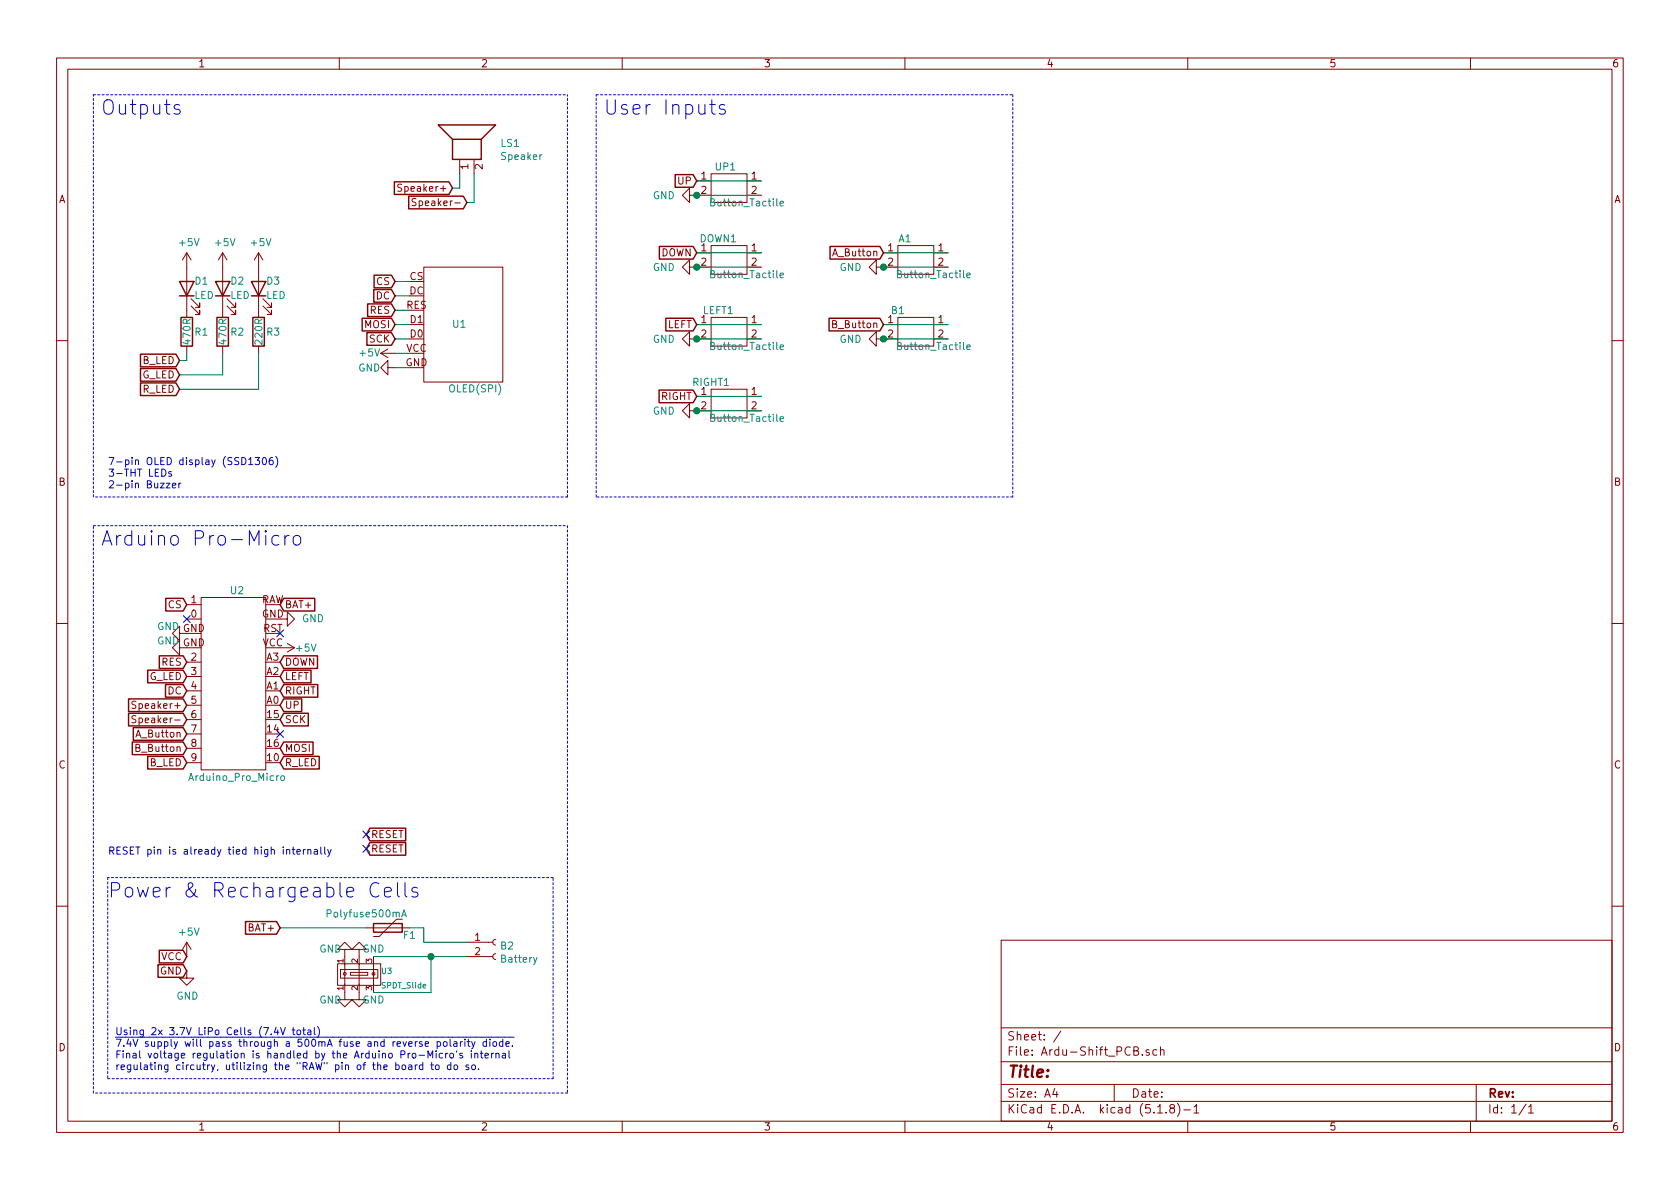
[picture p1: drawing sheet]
EESchema Schematic File Version 4
EELAYER 30 0
EELAYER END
$Descr A4 11693 8268
encoding utf-8
Sheet 1 1
Title ""
Date ""
Rev ""
Comp ""
Comment1 ""
Comment2 ""
Comment3 ""
Comment4 ""
$EndDescr
$Comp
L Device:Speaker LS1
U 1 1
P 3200 1000
F 0 "LS1" V 3209 720 50  0000 R CNN
F 1 "Speaker" V 3118 720 50  0000 R CNN
F 2 "Buzzer_Beeper:Buzzer_12x9.5RM7.6" H 3200 800 50  0001 C CNN
F 3 "~" H 3190 950 50  0001 C CNN
	1    3200 1000
	0    -1   -1   0   
$EndComp
$Comp
L Device:LED D1
U 1 1
P 1300 2000
F 0 "D1" V 1350 1950 50  0000 R CNN
F 1 "LED" V 1250 1950 50  0000 R CNN
F 2 "LED_THT:LED_D1.8mm_W3.3mm_H2.4mm" H 1300 2000 50  0001 C CNN
F 3 "~" H 1300 2000 50  0001 C CNN
	1    1300 2000
	0    -1   -1   0   
$EndComp
$Comp
L Device:LED D2
U 1 1
P 1550 2000
F 0 "D2" V 1600 1950 50  0000 R CNN
F 1 "LED" V 1500 1950 50  0000 R CNN
F 2 "LED_THT:LED_D1.8mm_W3.3mm_H2.4mm" H 1550 2000 50  0001 C CNN
F 3 "~" H 1550 2000 50  0001 C CNN
	1    1550 2000
	0    -1   -1   0   
$EndComp
$Comp
L Device:LED D3
U 1 1
P 1800 2000
F 0 "D3" V 1850 1950 50  0000 R CNN
F 1 "LED" V 1750 1950 50  0000 R CNN
F 2 "LED_THT:LED_D1.8mm_W3.3mm_H2.4mm" H 1800 2000 50  0001 C CNN
F 3 "~" H 1800 2000 50  0001 C CNN
	1    1800 2000
	0    -1   -1   0   
$EndComp
$Comp
L Device:OLED(SPI-7pin) U1
U 1 1
P 3100 2350
F 0 "U1" V 3200 2200 50  0000 L CNN
F 1 "OLED(SPI)" V 2750 1950 50  0000 L CNN
F 2 "Module:OLED(7pin)" H 3150 2900 50  0001 C CNN
F 3 "" H 3150 2900 50  0001 C CNN
	1    3100 2350
	0    -1   -1   0   
$EndComp
NoConn ~ 1300 4300
Text GLabel 3150 1300 0    50   Input ~ 0
Speaker+
Text GLabel 3250 1400 0    50   Input ~ 0
Speaker-
Wire Wire Line
	3300 1200 3300 1400
Wire Wire Line
	3300 1400 3250 1400
Wire Wire Line
	3200 1200 3200 1300
Wire Wire Line
	3200 1300 3150 1300
$Comp
L power:+5V #PWR0101
U 1 1
P 1300 1850
F 0 "#PWR0101" H 1300 1700 50  0001 C CNN
F 1 "+5V" H 1315 2023 50  0000 C CNN
F 2 "" H 1300 1850 50  0001 C CNN
F 3 "" H 1300 1850 50  0001 C CNN
	1    1300 1850
	1    0    0    -1  
$EndComp
$Comp
L power:+5V #PWR0102
U 1 1
P 1550 1850
F 0 "#PWR0102" H 1550 1700 50  0001 C CNN
F 1 "+5V" H 1565 2023 50  0000 C CNN
F 2 "" H 1550 1850 50  0001 C CNN
F 3 "" H 1550 1850 50  0001 C CNN
	1    1550 1850
	1    0    0    -1  
$EndComp
$Comp
L power:+5V #PWR0103
U 1 1
P 1800 1850
F 0 "#PWR0103" H 1800 1700 50  0001 C CNN
F 1 "+5V" H 1815 2023 50  0000 C CNN
F 2 "" H 1800 1850 50  0001 C CNN
F 3 "" H 1800 1850 50  0001 C CNN
	1    1800 1850
	1    0    0    -1  
$EndComp
$Comp
L Device:R R1
U 1 1
P 1300 2300
F 0 "R1" H 1350 2300 50  0000 L CNN
F 1 "470R" V 1300 2200 50  0000 L CNN
F 2 "Resistor_THT:R_Axial_DIN0207_L6.3mm_D2.5mm_P7.62mm_Horizontal" V 1230 2300 50  0001 C CNN
F 3 "~" H 1300 2300 50  0001 C CNN
	1    1300 2300
	1    0    0    -1  
$EndComp
$Comp
L Device:R R2
U 1 1
P 1550 2300
F 0 "R2" H 1600 2300 50  0000 L CNN
F 1 "470R" V 1550 2200 50  0000 L CNN
F 2 "Resistor_THT:R_Axial_DIN0207_L6.3mm_D2.5mm_P7.62mm_Horizontal" V 1480 2300 50  0001 C CNN
F 3 "~" H 1550 2300 50  0001 C CNN
	1    1550 2300
	1    0    0    -1  
$EndComp
$Comp
L Device:R R3
U 1 1
P 1800 2300
F 0 "R3" H 1850 2300 50  0000 L CNN
F 1 "220R" V 1800 2200 50  0000 L CNN
F 2 "Resistor_THT:R_Axial_DIN0207_L6.3mm_D2.5mm_P7.62mm_Horizontal" V 1730 2300 50  0001 C CNN
F 3 "~" H 1800 2300 50  0001 C CNN
	1    1800 2300
	1    0    0    -1  
$EndComp
Text GLabel 1250 2700 0    50   Input ~ 0
R_LED
Text GLabel 1250 2600 0    50   Input ~ 0
G_LED
Text GLabel 1250 2500 0    50   Input ~ 0
B_LED
Wire Wire Line
	1300 2450 1300 2500
Wire Wire Line
	1300 2500 1250 2500
Wire Wire Line
	1250 2600 1550 2600
Wire Wire Line
	1550 2600 1550 2450
Wire Wire Line
	1800 2700 1800 2450
Wire Wire Line
	1250 2700 1800 2700
Text GLabel 1950 5300 2    50   Input ~ 0
R_LED
Text GLabel 1300 4700 0    50   Input ~ 0
G_LED
$Comp
L power:GND #PWR0104
U 1 1
P 1300 4400
F 0 "#PWR0104" H 1300 4150 50  0001 C CNN
F 1 "GND" V 1250 4350 50  0000 R CNN
F 2 "" H 1300 4400 50  0001 C CNN
F 3 "" H 1300 4400 50  0001 C CNN
	1    1300 4400
	0    1    1    0   
$EndComp
$Comp
L power:GND #PWR0106
U 1 1
P 1950 4300
F 0 "#PWR0106" H 1950 4050 50  0001 C CNN
F 1 "GND" V 1950 4150 50  0000 R CNN
F 2 "" H 1950 4300 50  0001 C CNN
F 3 "" H 1950 4300 50  0001 C CNN
	1    1950 4300
	0    -1   -1   0   
$EndComp
Text GLabel 2750 2250 0    50   Input ~ 0
MOSI
Text GLabel 1950 5200 2    50   Input ~ 0
MOSI
Text GLabel 2750 2050 0    50   Input ~ 0
DC
Text GLabel 1300 4800 0    50   Input ~ 0
DC
$Comp
L power:+5V #PWR0107
U 1 1
P 2750 2450
F 0 "#PWR0107" H 2750 2300 50  0001 C CNN
F 1 "+5V" V 2750 2550 50  0000 L CNN
F 2 "" H 2750 2450 50  0001 C CNN
F 3 "" H 2750 2450 50  0001 C CNN
	1    2750 2450
	0    -1   -1   0   
$EndComp
$Comp
L power:GND #PWR0108
U 1 1
P 2750 2550
F 0 "#PWR0108" H 2750 2300 50  0001 C CNN
F 1 "GND" V 2750 2450 50  0000 R CNN
F 2 "" H 2750 2550 50  0001 C CNN
F 3 "" H 2750 2550 50  0001 C CNN
	1    2750 2550
	0    1    1    0   
$EndComp
Text GLabel 2750 2150 0    50   Input ~ 0
RES
Text GLabel 1300 4600 0    50   Input ~ 0
RES
Text GLabel 2550 5900 2    50   Input ~ 0
RESET
Text GLabel 1300 5300 0    50   Input ~ 0
B_LED
Text GLabel 1950 4900 2    50   Input ~ 0
UP
Text GLabel 1950 4600 2    50   Input ~ 0
DOWN
Text GLabel 1950 4800 2    50   Input ~ 0
RIGHT
Text GLabel 1950 4700 2    50   Input ~ 0
LEFT
Text GLabel 1950 5000 2    50   Input ~ 0
SCK
Text GLabel 2750 2350 0    50   Input ~ 0
SCK
NoConn ~ 1950 5100
Wire Wire Line
	2850 1950 2750 1950
Wire Notes Line
	3950 3450 3950 650 
Wire Notes Line
	650  7600 650  3650
Wire Notes Line
	650  3650 3950 3650
Wire Notes Line
	3950 3450 650  3450
Wire Notes Line
	650  3450 650  650 
Wire Notes Line
	650  650  3950 650 
Text Notes 700  3800 0    100  ~ 0
Arduino Pro-Micro
Text Notes 700  800  0    100  ~ 0
Outputs\n
Text GLabel 4850 2750 0    50   Input ~ 0
RIGHT
Text GLabel 4850 2250 0    50   Input ~ 0
LEFT
Text GLabel 4850 1750 0    50   Input ~ 0
DOWN
Text GLabel 4850 1250 0    50   Input ~ 0
UP
$Comp
L power:GND #PWR0110
U 1 1
P 4850 1350
F 0 "#PWR0110" H 4850 1100 50  0001 C CNN
F 1 "GND" V 4850 1200 50  0000 R CNN
F 2 "" H 4850 1350 50  0001 C CNN
F 3 "" H 4850 1350 50  0001 C CNN
	1    4850 1350
	0    1    1    0   
$EndComp
$Comp
L power:GND #PWR0111
U 1 1
P 4850 1850
F 0 "#PWR0111" H 4850 1600 50  0001 C CNN
F 1 "GND" V 4850 1700 50  0000 R CNN
F 2 "" H 4850 1850 50  0001 C CNN
F 3 "" H 4850 1850 50  0001 C CNN
	1    4850 1850
	0    1    1    0   
$EndComp
$Comp
L power:GND #PWR0112
U 1 1
P 4850 2350
F 0 "#PWR0112" H 4850 2100 50  0001 C CNN
F 1 "GND" V 4850 2200 50  0000 R CNN
F 2 "" H 4850 2350 50  0001 C CNN
F 3 "" H 4850 2350 50  0001 C CNN
	1    4850 2350
	0    1    1    0   
$EndComp
$Comp
L Device:Button_Tactile DOWN1
U 1 1
P 5000 1800
F 0 "DOWN1" H 5000 1950 50  0000 C CNN
F 1 "Button_Tactile" H 5200 1700 50  0000 C CNN
F 2 "Button_Switch_THT:SW_PUSH_6mm_H4.3mm" H 5000 1950 50  0001 C CNN
F 3 "" H 5000 1950 50  0001 C CNN
	1    5000 1800
	1    0    0    -1  
$EndComp
$Comp
L power:GND #PWR0113
U 1 1
P 4850 2850
F 0 "#PWR0113" H 4850 2600 50  0001 C CNN
F 1 "GND" V 4850 2700 50  0000 R CNN
F 2 "" H 4850 2850 50  0001 C CNN
F 3 "" H 4850 2850 50  0001 C CNN
	1    4850 2850
	0    1    1    0   
$EndComp
$Comp
L power:GND #PWR0114
U 1 1
P 6150 1850
F 0 "#PWR0114" H 6150 1600 50  0001 C CNN
F 1 "GND" V 6150 1700 50  0000 R CNN
F 2 "" H 6150 1850 50  0001 C CNN
F 3 "" H 6150 1850 50  0001 C CNN
	1    6150 1850
	0    1    1    0   
$EndComp
$Comp
L power:GND #PWR0115
U 1 1
P 6150 2350
F 0 "#PWR0115" H 6150 2100 50  0001 C CNN
F 1 "GND" V 6150 2200 50  0000 R CNN
F 2 "" H 6150 2350 50  0001 C CNN
F 3 "" H 6150 2350 50  0001 C CNN
	1    6150 2350
	0    1    1    0   
$EndComp
Text GLabel 6150 2250 0    50   Input ~ 0
B_Button
Text GLabel 6150 1750 0    50   Input ~ 0
A_Button
$Comp
L Device:Button_Tactile A1
U 1 1
P 6300 1800
F 0 "A1" H 6300 1950 50  0000 C CNN
F 1 "Button_Tactile" H 6500 1700 50  0000 C CNN
F 2 "Button_Switch_THT:SW_PUSH_6mm_H4.3mm" H 6300 1950 50  0001 C CNN
F 3 "" H 6300 1950 50  0001 C CNN
	1    6300 1800
	1    0    0    -1  
$EndComp
$Comp
L Device:Button_Tactile LEFT1
U 1 1
P 5000 2300
F 0 "LEFT1" H 5000 2450 50  0000 C CNN
F 1 "Button_Tactile" H 5200 2200 50  0000 C CNN
F 2 "Button_Switch_THT:SW_PUSH_6mm_H4.3mm" H 5000 2450 50  0001 C CNN
F 3 "" H 5000 2450 50  0001 C CNN
	1    5000 2300
	1    0    0    -1  
$EndComp
$Comp
L Device:Button_Tactile UP1
U 1 1
P 5000 1300
F 0 "UP1" H 5050 1450 50  0000 C CNN
F 1 "Button_Tactile" H 5200 1200 50  0000 C CNN
F 2 "Button_Switch_THT:SW_PUSH_6mm_H4.3mm" H 5000 1450 50  0001 C CNN
F 3 "" H 5000 1450 50  0001 C CNN
	1    5000 1300
	1    0    0    -1  
$EndComp
Text GLabel 2550 5800 2    50   Input ~ 0
RESET
Wire Notes Line
	4150 650  7050 650 
Wire Notes Line
	7050 650  7050 3450
Wire Notes Line
	7050 3450 4150 3450
Wire Notes Line
	4150 3450 4150 650 
Text Notes 4200 800  0    100  ~ 0
User Inputs\n
Text GLabel 1950 6450 0    50   Input ~ 0
BAT+
Text Notes 750  6250 0    100  ~ 0
Power & Rechargeable Cells\n
Text GLabel 1950 4200 2    50   Input ~ 0
BAT+
Wire Notes Line
	750  6100 750  7500
Wire Notes Line
	3850 6100 750  6100
$Comp
L Connector:Conn_01x02_Female B2
U 1 1
P 3450 6550
F 0 "B2" H 3478 6526 50  0000 L CNN
F 1 "Battery" H 3478 6435 50  0000 L CNN
F 2 "Connector_PinHeader_2.54mm:PinHeader_1x02_P2.54mm_Vertical" H 3450 6550 50  0001 C CNN
F 3 "~" H 3450 6550 50  0001 C CNN
	1    3450 6550
	1    0    0    -1  
$EndComp
NoConn ~ 2550 5800
$Comp
L power:GND #PWR0117
U 1 1
P 1300 4500
F 0 "#PWR0117" H 1300 4250 50  0001 C CNN
F 1 "GND" V 1250 4450 50  0000 R CNN
F 2 "" H 1300 4500 50  0001 C CNN
F 3 "" H 1300 4500 50  0001 C CNN
	1    1300 4500
	0    1    1    0   
$EndComp
Wire Wire Line
	2750 2050 2850 2050
Wire Wire Line
	2750 2150 2850 2150
Wire Wire Line
	2750 2250 2850 2250
Wire Wire Line
	2750 2350 2850 2350
Wire Wire Line
	2750 2450 2850 2450
Wire Wire Line
	2750 2550 2850 2550
Wire Notes Line
	3850 7500 3850 6100
Wire Notes Line
	750  7500 3850 7500
Wire Notes Line
	3950 7600 650  7600
Wire Notes Line
	3950 3650 3950 7600
Text Notes 750  3400 0    50   ~ 0
7-pin OLED display (SSD1306)\n3-THT LEDs \n2-pin Buzzer
Text Notes 750  5950 0    50   ~ 0
RESET pin is already tied high internally\n
Text GLabel 1300 5200 0    50   Input ~ 0
B_Button
Text GLabel 1300 5100 0    50   Input ~ 0
A_Button
$Comp
L power:+5V #PWR0105
U 1 1
P 1950 4500
F 0 "#PWR0105" H 1950 4350 50  0001 C CNN
F 1 "+5V" V 1950 4600 50  0000 L CNN
F 2 "" H 1950 4500 50  0001 C CNN
F 3 "" H 1950 4500 50  0001 C CNN
	1    1950 4500
	0    1    1    0   
$EndComp
Text GLabel 1300 5000 0    50   Input ~ 0
Speaker-
Text GLabel 1300 4900 0    50   Input ~ 0
Speaker+
$Comp
L Device:Arduino_Pro_Micro U2
U 1 1
P 1650 4200
F 0 "U2" H 1650 4300 50  0000 C CNN
F 1 "Arduino_Pro_Micro" H 1650 3000 50  0000 C CNN
F 2 "Module:Arduino_Pro_Micro" H 650 3650 50  0001 C CNN
F 3 "" H 650 3650 50  0001 C CNN
	1    1650 4200
	1    0    0    -1  
$EndComp
$Comp
L Device:Polyfuse F1
U 1 1
P 2700 6450
F 0 "F1" V 2750 6600 50  0000 C CNN
F 1 "Polyfuse500mA" V 2600 6300 50  0000 C CNN
F 2 "Resistor_THT:R_Axial_DIN0207_L6.3mm_D2.5mm_P7.62mm_Horizontal" H 2750 6250 50  0001 L CNN
F 3 "~" H 2700 6450 50  0001 C CNN
	1    2700 6450
	0    1    1    0   
$EndComp
Wire Wire Line
	2850 6450 2950 6450
Wire Wire Line
	2950 6450 2950 6550
Wire Wire Line
	2950 6550 3250 6550
NoConn ~ 2550 5900
NoConn ~ 1950 4400
Wire Wire Line
	1950 6450 2550 6450
$Comp
L Connector_Generic:SPDT_Slide U3
U 1 1
P 2600 6650
F 0 "U3" H 2650 6550 39  0000 L CNN
F 1 "SPDT_Slide" H 2650 6450 39  0000 L CNN
F 2 "Button_Switch_THT:SPDT_Slide" H 2600 6650 100 0001 C CNN
F 3 "" H 2600 6650 100 0001 C CNN
	1    2600 6650
	1    0    0    -1  
$EndComp
$Comp
L power:GND #PWR0116
U 1 1
P 2400 6900
F 0 "#PWR0116" H 2400 6650 50  0001 C CNN
F 1 "GND" H 2300 6850 50  0000 C CNN
F 2 "" H 2400 6900 50  0001 C CNN
F 3 "" H 2400 6900 50  0001 C CNN
	1    2400 6900
	1    0    0    -1  
$EndComp
$Comp
L power:GND #PWR0118
U 1 1
P 2400 6650
F 0 "#PWR0118" H 2400 6400 50  0001 C CNN
F 1 "GND" H 2500 6600 50  0000 C CNN
F 2 "" H 2400 6650 50  0001 C CNN
F 3 "" H 2400 6650 50  0001 C CNN
	1    2400 6650
	-1   0    0    1   
$EndComp
$Comp
L power:GND #PWR0119
U 1 1
P 2500 6650
F 0 "#PWR0119" H 2500 6400 50  0001 C CNN
F 1 "GND" H 2400 6600 50  0000 C CNN
F 2 "" H 2500 6650 50  0001 C CNN
F 3 "" H 2500 6650 50  0001 C CNN
	1    2500 6650
	-1   0    0    1   
$EndComp
Wire Wire Line
	2600 6650 3000 6650
$Comp
L power:GND #PWR0120
U 1 1
P 2500 6900
F 0 "#PWR0120" H 2500 6650 50  0001 C CNN
F 1 "GND" H 2600 6850 50  0000 C CNN
F 2 "" H 2500 6900 50  0001 C CNN
F 3 "" H 2500 6900 50  0001 C CNN
	1    2500 6900
	1    0    0    -1  
$EndComp
Text Notes 800  7450 0    50   ~ 0
Using 2x 3.7V LiPo Cells (7.4V total)\n~7.4V supply will pass through a 500mA fuse and reverse polarity diode.\nFinal voltage regulation is handled by the Arduino Pro-Micro's internal \nregulating circutry, utilizing the "RAW" pin of the board to do so.
Wire Wire Line
	2600 6900 3000 6900
Wire Wire Line
	3000 6900 3000 6650
Connection ~ 3000 6650
Wire Wire Line
	3000 6650 3250 6650
Wire Wire Line
	4850 2250 5300 2250
Wire Wire Line
	4850 2750 5300 2750
Wire Wire Line
	5300 1250 4850 1250
Wire Wire Line
	4850 1750 5300 1750
Wire Wire Line
	5300 1350 4850 1350
Connection ~ 4850 1350
Wire Wire Line
	4850 1850 5300 1850
Connection ~ 4850 1850
Wire Wire Line
	4850 2350 5300 2350
Connection ~ 4850 2350
Wire Wire Line
	4850 2850 5300 2850
Connection ~ 4850 2850
Text GLabel 2750 1950 0    50   Input ~ 0
CS
Text GLabel 1300 4200 0    50   Input ~ 0
CS
Text GLabel 1300 6650 0    50   Input ~ 0
VCC
Text GLabel 1300 6750 0    50   Input ~ 0
GND
$Comp
L power:GND #PWR02
U 1 1
P 1300 6750
F 0 "#PWR02" H 1300 6500 50  0001 C CNN
F 1 "GND" H 1305 6577 50  0000 C CNN
F 2 "" H 1300 6750 50  0001 C CNN
F 3 "" H 1300 6750 50  0001 C CNN
	1    1300 6750
	1    0    0    -1  
$EndComp
$Comp
L power:+5V #PWR01
U 1 1
P 1300 6650
F 0 "#PWR01" H 1300 6500 50  0001 C CNN
F 1 "+5V" H 1315 6823 50  0000 C CNN
F 2 "" H 1300 6650 50  0001 C CNN
F 3 "" H 1300 6650 50  0001 C CNN
	1    1300 6650
	1    0    0    -1  
$EndComp
Wire Wire Line
	6600 2350 6150 2350
Connection ~ 6150 2350
Wire Wire Line
	6150 1750 6600 1750
Wire Wire Line
	6600 1850 6150 1850
Connection ~ 6150 1850
Wire Wire Line
	6150 2250 6600 2250
$Comp
L Device:Button_Tactile RIGHT1
U 1 1
P 5000 2800
F 0 "RIGHT1" H 4950 2950 50  0000 C CNN
F 1 "Button_Tactile" H 5200 2700 50  0000 C CNN
F 2 "Button_Switch_THT:SW_PUSH_6mm_H4.3mm" H 5000 2950 50  0001 C CNN
F 3 "" H 5000 2950 50  0001 C CNN
	1    5000 2800
	1    0    0    -1  
$EndComp
$Comp
L Device:Button_Tactile B1
U 1 1
P 6300 2300
F 0 "B1" H 6250 2450 50  0000 C CNN
F 1 "Button_Tactile" H 6500 2200 50  0000 C CNN
F 2 "Button_Switch_THT:SW_PUSH_6mm_H4.3mm" H 6300 2450 50  0001 C CNN
F 3 "" H 6300 2450 50  0001 C CNN
	1    6300 2300
	1    0    0    -1  
$EndComp
$EndSCHEMATC
